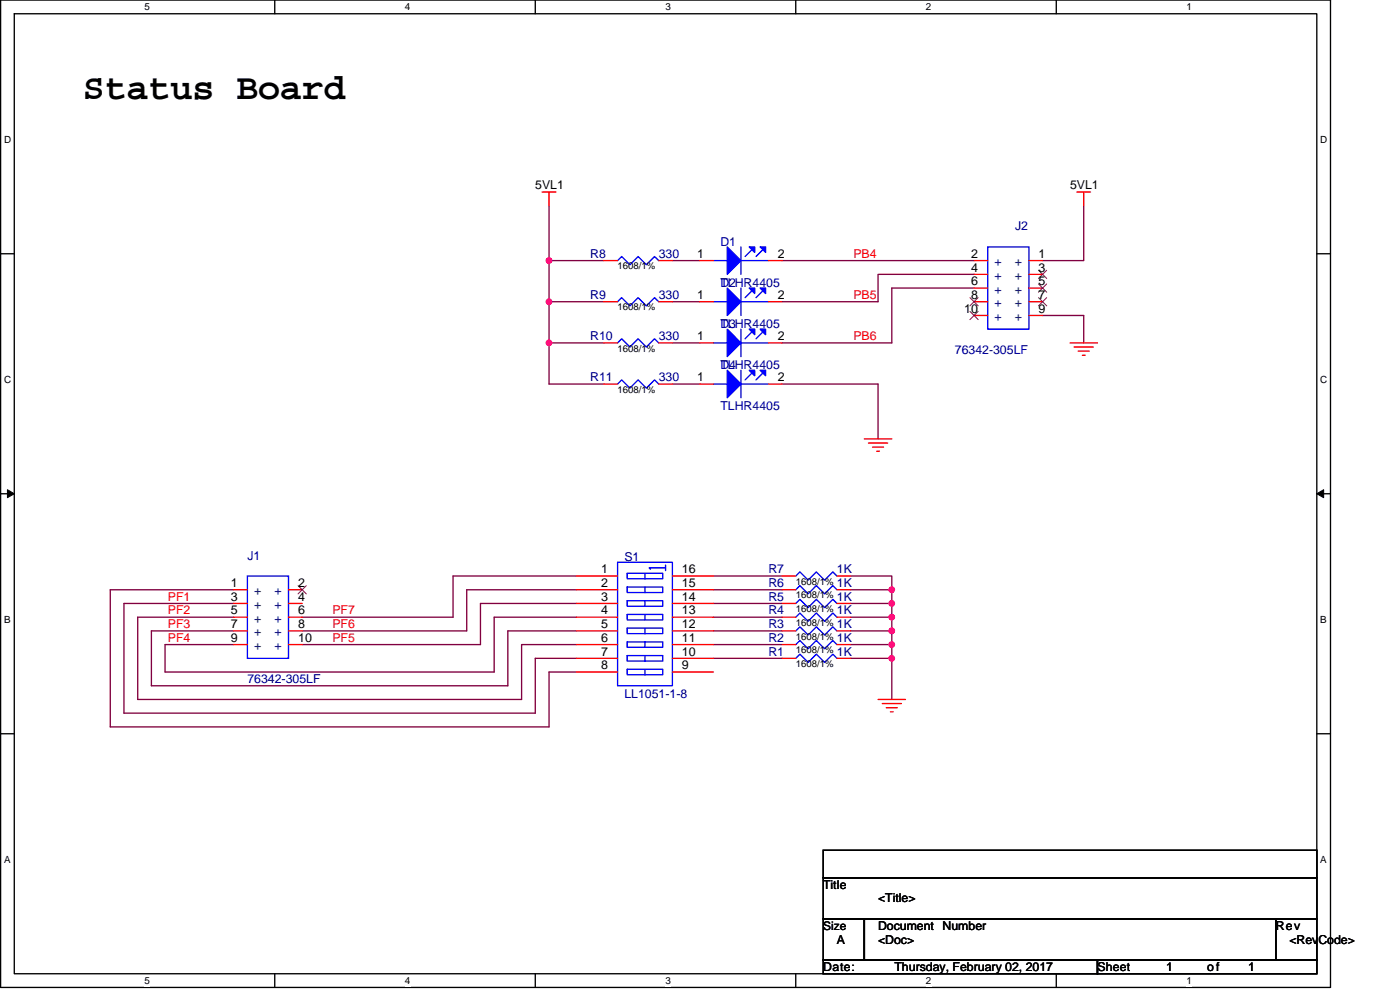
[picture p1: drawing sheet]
# OrCAD Capture schematic IGHSARE_STATUS BOARD_REV_P1.DSN
size A

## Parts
D1  TLHR4405
D2  TLHR4405
D3  TLHR4405
D4  TLHR4405
J1  76342-305LF  [76342-305LF]
J2  76342-305LF  [76342-305LF]
R1  1K
R2  1K
R3  1K
R4  1K
R5  1K
R6  1K
R7  1K
R8  330
R9  330
R10  330
R11  330
S1  LL1051-1-8

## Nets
5VL1: J2.1(+) R8.1 R9.1 R10.1 R11.1
GND: D4.2(CATHODE) J2.9(+) R1.2 R2.2 R3.2 R4.2 R5.2 R6.2 R7.2
PB4: D1.2(CATHODE) J2.2(+)
PB5: D2.2(CATHODE) J2.4(+)
PB6: D3.2(CATHODE) J2.6(+)
PF1: J1.3(+) S1.7(A7)
PF2: J1.5(+) S1.6(A6)
PF3: J1.7(+) S1.5(A5)
PF4: J1.9(+) S1.4(A4)
PF5: J1.10(+) S1.3(A3)
PF6: J1.8(+) S1.2(A2)
PF7: J1.6(+) S1.1(A1)
N10957707: D1.1(ANODE) R8.2
N16717313: D2.1(ANODE) R9.2
N16717401: D3.1(ANODE) R10.2
N16717491: D4.1(ANODE) R11.2
N16719047: J1.1(+) S1.8(A8)
N16720611: R7.1 S1.16(B1)
N16720615: R6.1 S1.15(B2)
N16720619: R5.1 S1.14(B3)
N16720623: R4.1 S1.13(B4)
N16720627: R3.1 S1.12(B5)
N16720631: R2.1 S1.11(B6)
N16720635: R1.1 S1.10(B7)

Not connected (* = marked no-connect by the designer): J1 2(+)* 4(+); J2 3(+)* 5(+)* 7(+)* 8(+)* 10(+)*; S1 9(B8)
